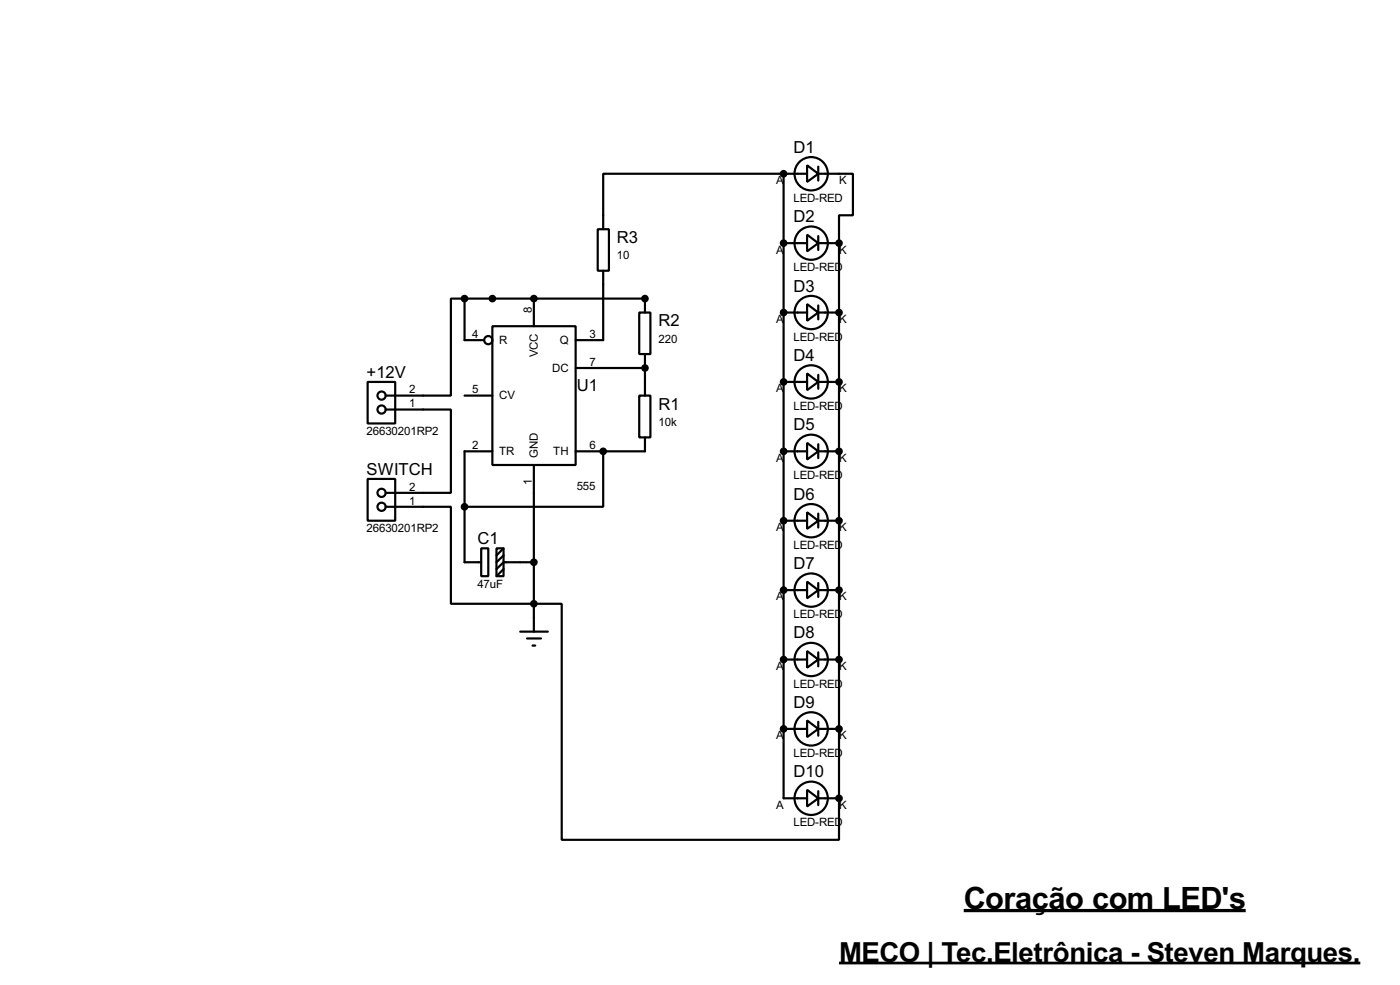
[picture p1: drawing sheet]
<svg xmlns="http://www.w3.org/2000/svg" width="256mm" height="180mm" viewBox="0 0 256 180" stroke-linecap="round" stroke-linejoin="round" font-family="sans-serif">
<g fill="none" stroke="#000" stroke-width=".4">
<path d="M143.6 31.8h-33.1v10.2M143.6 31.8v114.3h4.3M143.6 31.8h4.3M147.9 30.3l2 1.5-2 1.5zM149.9 31.8h6.4v7.6h-2.6v5.1M149.9 30.5v2.6M85.1 54.7h-2.5v17.7h-11.9M85.1 54.7v7.6h3.6M85.1 54.7h33.1v2.5M90.2 59.7h15.3v25.4h-15.3zM97.8 54.7v5M109.5 42h2.1v7.6h-2.1z"/>
<path d="M110.5 49.6v12.7h-5M117.1 57.2h2.1v7.6h-2.1zM143.6 44.5h4.3M143.6 57.2h4.3M147.9 43l2 1.5-2 1.5zM147.9 55.7l2 1.5-2 1.5zM149.9 43.2v2.6M149.9 55.9v2.6M149.9 44.5h3.8M149.9 57.2h3.8M153.7 44.5v101.6M67.4 69.9h5v7.6h-5z"/>
<path d="M70.7 75h11.9v15.2h-11.9M85.1 72.4h5.1M105.5 67.4h12.7M117.1 72.4h2.1v7.7h-2.1zM118.2 64.8v7.6M143.6 69.9h4.3M147.9 68.4l2 1.5-2 1.5zM149.9 68.6v2.6M149.9 69.9h3.8M67.4 87.7h5v7.6h-5zM70.7 92.8h11.9v17.7h20.3v43.2h50.8v-7.6M90.2 82.6h-5.1v20.3h3.1"/>
<path d="M97.8 85.1v30.5M110.5 82.6v10.2h-25.4M118.2 80.1v2.5h-12.7M143.6 82.6h4.3M143.6 95.3h4.3M147.9 81.1l2 1.5-2 1.5zM147.9 93.8l2 1.5-2 1.5zM149.9 82.6h3.8M149.9 81.3v2.6M149.9 94v2.6M149.9 95.3h3.8M88.2 100.4h1.3v5.1h-1.3z"/>
<path d="M91 100.4h1.3v5.1h-1.3zM92.3 100.4l-1.3 1.3M92.3 101.7l-1.3 1.2M92.3 104.2l-1.3 1.3M95.3 115.6h5.1M96.6 116.9h2.5M97.6 118.2h.5M97.8 102.9h-5.5l-1.3 1.3M143.6 108h4.3M147.9 106.5l2 1.5-2 1.5zM147.9 119.2l2 1.5-2 1.5zM149.9 106.7v2.6"/>
<path d="M149.9 119.4v2.6M149.9 108h3.8M143.6 120.7h4.3M143.6 133.4h4.3M147.9 131.9l2 1.5-2 1.5zM149.9 132.1v2.6M149.9 120.7h3.8M149.9 133.4h3.8M147.9 144.6l2 1.5-2 1.5zM149.9 144.8v2.6M149.9 146.1h3.8"/>
<circle cx="148.6" cy="31.8" r="3.1"/>
<circle cx="148.6" cy="44.5" r="3.1"/>
<circle cx="148.6" cy="57.2" r="3.1"/>
<circle cx="69.9" cy="75" r=".75"/>
<circle cx="69.9" cy="72.4" r=".75"/>
<circle cx="89.4" cy="62.3" r=".75"/>
<circle cx="148.6" cy="69.9" r="3.1"/>
<circle cx="69.9" cy="92.8" r=".75"/>
<circle cx="69.9" cy="90.2" r=".75"/>
<circle cx="148.6" cy="82.6" r="3.1"/>
<circle cx="148.6" cy="95.3" r="3.1"/>
<circle cx="148.6" cy="108" r="3.1"/>
<circle cx="148.6" cy="120.7" r="3.1"/>
<circle cx="148.6" cy="133.4" r="3.1"/>
<circle cx="148.6" cy="146.1" r="3.1"/>
</g>
<g fill="#000">
<circle cx="143.6" cy="31.8" r=".2"/>
<circle cx="97.8" cy="54.7" r=".2"/>
<circle cx="118.2" cy="54.7" r=".2"/>
<circle cx="143.6" cy="57.2" r=".2"/>
<circle cx="143.6" cy="44.5" r=".2"/>
<circle cx="153.7" cy="57.2" r=".2"/>
<circle cx="153.7" cy="44.5" r=".2"/>
<circle cx="118.2" cy="67.4" r=".2"/>
<circle cx="143.6" cy="69.9" r=".2"/>
<circle cx="153.7" cy="69.9" r=".2"/>
<circle cx="110.5" cy="82.6" r=".2"/>
<circle cx="143.6" cy="82.6" r=".2"/>
<circle cx="143.6" cy="95.3" r=".2"/>
<circle cx="153.7" cy="82.6" r=".2"/>
<circle cx="153.7" cy="95.3" r=".2"/>
<circle cx="143.6" cy="108" r=".2"/>
<circle cx="153.7" cy="108" r=".2"/>
<circle cx="143.6" cy="133.4" r=".2"/>
<circle cx="143.6" cy="120.7" r=".2"/>
<circle cx="153.7" cy="120.7" r=".2"/>
<circle cx="153.7" cy="133.4" r=".2"/>
<circle cx="153.7" cy="146.1" r=".2"/>
</g>
<g fill="#000" stroke="#000" stroke-width=".4">
<circle cx="143.5" cy="31.8" r=".5"/>
<circle cx="85.1" cy="54.7" r=".5"/>
<circle cx="90.2" cy="54.7" r=".5"/>
<circle cx="97.8" cy="54.7" r=".5"/>
<circle cx="118.1" cy="54.7" r=".5"/>
<circle cx="143.5" cy="57.2" r=".5"/>
<circle cx="143.5" cy="44.5" r=".5"/>
<circle cx="153.7" cy="44.5" r=".5"/>
<circle cx="153.7" cy="57.2" r=".5"/>
<circle cx="118.1" cy="67.4" r=".5"/>
<circle cx="143.5" cy="69.9" r=".5"/>
<circle cx="153.7" cy="69.9" r=".5"/>
<circle cx="85.1" cy="92.8" r=".5"/>
<circle cx="110.5" cy="82.6" r=".5"/>
<circle cx="143.5" cy="95.3" r=".5"/>
<circle cx="143.5" cy="82.6" r=".5"/>
<circle cx="153.7" cy="95.3" r=".5"/>
<circle cx="153.7" cy="82.6" r=".5"/>
<circle cx="97.8" cy="102.9" r=".5"/>
<circle cx="97.8" cy="110.5" r=".5"/>
<circle cx="143.5" cy="108" r=".5"/>
<circle cx="153.7" cy="108" r=".5"/>
<circle cx="143.5" cy="120.7" r=".5"/>
<circle cx="143.5" cy="133.4" r=".5"/>
<circle cx="153.7" cy="120.7" r=".5"/>
<circle cx="153.7" cy="133.4" r=".5"/>
<circle cx="153.7" cy="146.1" r=".5"/>
</g>
<path d="M153.7 176.3h95.5" fill="none" stroke="#000" stroke-width=".5"/>
<path d="M176.6 166.7h51.6" fill="none" stroke="#000" stroke-width=".6" stroke-linecap="butt"/>
<text font-size="6.3" x="176.6" y="166.4">Coração com LED's</text>
<text font-size="5.7" x="153.7" y="176.1">MECO | Tec.Eletrônica - Steven Marques.</text>
<g font-size="3.4">
<text x="145.4" y="27.9">D1</text>
<text x="145.4" y="40.7">D2</text>
<text x="113" y="44.5">R3</text>
<text x="145.4" y="53.3">D3</text>
<text x="120.7" y="59.8">R2</text>
<text x="67.2" y="69.1">+12V</text>
<text x="105.7" y="71.6">U1</text>
<text x="145.4" y="66.1">D4</text>
<text x="120.7" y="75">R1</text>
<text x="145.4" y="78.8">D5</text>
<text x="67.2" y="86.9">SWITCH</text>
<text x="145.4" y="91.5">D6</text>
<text x="87.5" y="99.6">C1</text>
<text x="145.4" y="104.2">D7</text>
<text x="145.4" y="116.9">D8</text>
<text x="145.4" y="129.6">D9</text>
<text x="145.4" y="142.3">D10</text>
</g>
<g font-size="2.4">
<text x="142.2" y="33.7">A</text>
<text x="153.7" y="33.7">K</text>
<text x="145.4" y="37">LED-RED</text>
<text x="113" y="47.4">10</text>
<text x="142.2" y="46.4">A</text>
<text x="153.7" y="46.4">K</text>
<text x="145.4" y="49.7">LED-RED</text>
<text x="97.4" y="57.2" transform="rotate(-90 97.4 57.2)">8</text>
<text x="142.2" y="59.1">A</text>
<text x="153.7" y="59.1">K</text>
<text x="86.5" y="61.9">4</text>
<text x="91.5" y="63">R</text>
<text x="98.5" y="65.4" transform="rotate(-90 98.5 65.4)">VCC</text>
<text x="102.6" y="63">Q</text>
<text x="108" y="61.9">3</text>
<text x="120.7" y="62.7">220</text>
<text x="145.4" y="62.4">LED-RED</text>
<text x="75" y="72">2</text>
<text x="86.5" y="72">5</text>
<text x="101.2" y="68.1">DC</text>
<text x="108" y="67">7</text>
<text x="142.2" y="71.8">A</text>
<text x="153.7" y="71.8">K</text>
<text x="75" y="74.6">1</text>
<text x="91.5" y="73.1">CV</text>
<text x="120.7" y="78">10k</text>
<text x="145.4" y="75.1">LED-RED</text>
<text x="67.2" y="79.6">26630201RP2</text>
<text x="86.5" y="82.2">2</text>
<text x="91.5" y="83.3">TR</text>
<text x="98.5" y="83.8" transform="rotate(-90 98.5 83.8)">GND</text>
<text x="101.4" y="83.3">TH</text>
<text x="108" y="82.2">6</text>
<text x="75" y="89.8">2</text>
<text x="97.4" y="88.8" transform="rotate(-90 97.4 88.8)">1</text>
<text x="105.7" y="89.8">555</text>
<text x="142.2" y="84.5">A</text>
<text x="145.4" y="87.8">LED-RED</text>
<text x="153.7" y="84.5">K</text>
<text x="75" y="92.4">1</text>
<text x="67.2" y="97.4">26630201RP2</text>
<text x="142.2" y="97.2">A</text>
<text x="145.4" y="100.5">LED-RED</text>
<text x="153.7" y="97.2">K</text>
<text x="87.5" y="107.6">47uF</text>
<text x="142.2" y="109.9">A</text>
<text x="145.4" y="113.2">LED-RED</text>
<text x="153.7" y="109.9">K</text>
<text x="142.2" y="122.6">A</text>
<text x="145.4" y="125.9">LED-RED</text>
<text x="153.7" y="122.6">K</text>
<text x="142.2" y="135.3">A</text>
<text x="153.7" y="135.3">K</text>
<text x="145.4" y="138.6">LED-RED</text>
<text x="142.2" y="148">A</text>
<text x="153.7" y="148">K</text>
<text x="145.4" y="151.3">LED-RED</text>
</g>
</svg>
